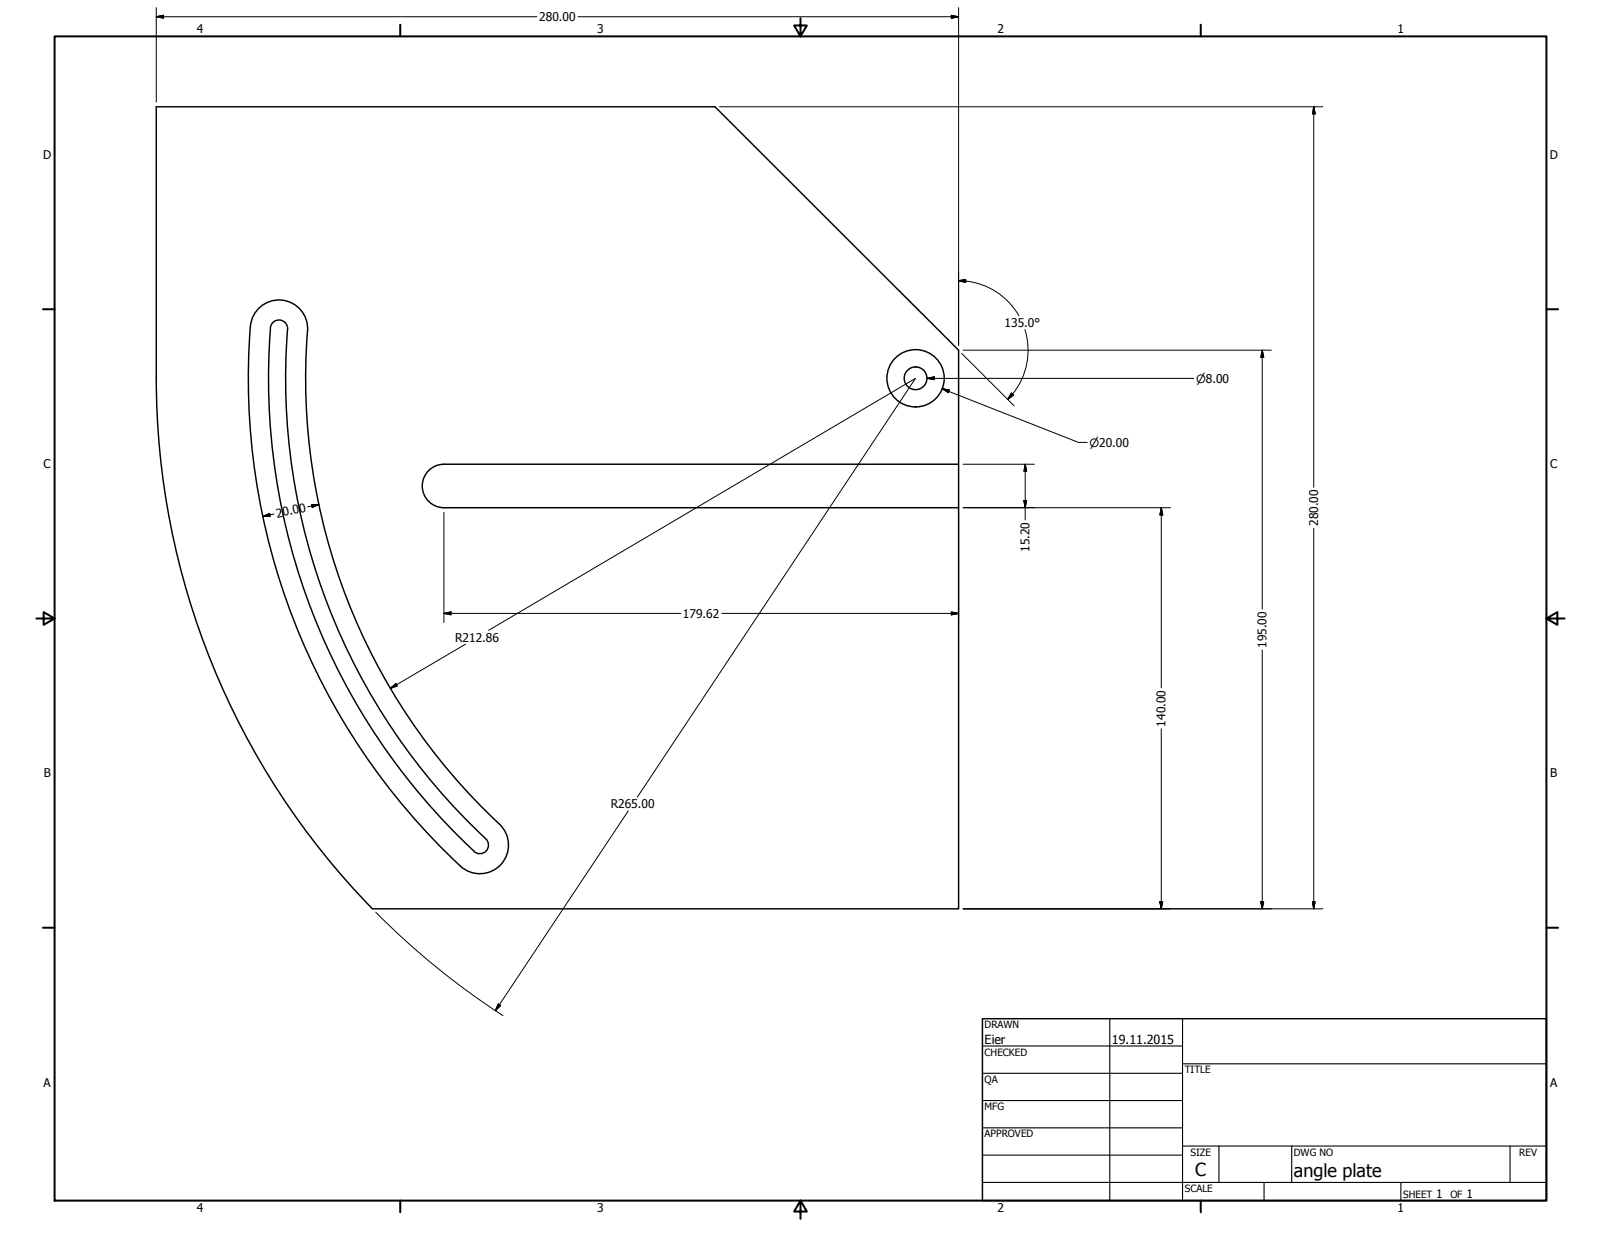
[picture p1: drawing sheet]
<svg xmlns="http://www.w3.org/2000/svg" width="559mm" height="432mm" viewBox="0 0 559 432" stroke-linecap="round" stroke-linejoin="round" font-family="sans-serif">
<!-- layer: Visible (ANSI) -->
<g fill="none" stroke="#000" stroke-width=".51">
<path d="M87.4 113.9a232.5 232.5 0 0 0 74.2 189.2 10 10 0 0 0 13.6-1.8 10 10 0 0 0-.9-13.6M87.4 113.9a10 10 0 0 1 10.8-9.2 10 10 0 0 1 9.1 10.8M107.3 115.5a212.9 212.9 0 0 0 67 172.2M54.5 132.1v-94.8h195.1l85 84.9v39.9M54.5 132a265 265 0 0 0 75.5 185.2h204.6v-140M149.2 164.7a7.6 7.6 0 0 1 5.8-2.6h179.6v15.1h-179.6a7.6 7.6 0 0 1-6.9-4.4 7.6 7.6 0 0 1 1.1-8.1zM165.4 297.1a225.6 225.6 0 0 1-70.9-183.3 3 3 0 0 1 3.5-2 3 3 0 0 1 2.4 3.1 220.2 220.2 0 0 0 69.6 178.4 3 3 0 0 1-.6 4 3 3 0 0 1-4-.1"/>
<circle cx="319.6" cy="132" r="4"/>
<circle cx="319.6" cy="132" r="10"/>
</g>
<!-- layer: Border (ANSI) -->
<g fill="none" stroke="#000" stroke-width=".7">
<path d="M19 12.7h520.8v406.4h-520.8zM139.7 8.6v4.1M279.4 6.3v6.4l-2.2-3.8h4.4l-2.2 3.8M419.1 8.6v4.1M15 107.9h4M539.8 107.9h4M12.7 215.9h6.3l-3.8-2.2v4.4l3.8-2.2M539.8 215.9l3.8 2.2v-4.4l-3.8 2.2h6.3M15 323.8h4M539.8 323.8h4M139.7 419.1v4.1M279.4 419.1l2.2 3.8h-4.4l2.2-3.8v6.3"/>
<path d="M419.1 419.1v4.1"/>
</g>
<!-- layer: Title (ANSI) -->
<g fill="none" stroke="#000" stroke-width=".38">
<path d="M387.3 355.6v63.5M412.7 355.6v63.5M342.9 365.1h69.8M342.9 374.6h69.8M412.7 371.3h127.1M342.9 384.2h69.8M342.9 393.7h69.8M342.9 412.7h196.9M342.9 403.2h69.8M412.7 400h127.1M425.4 400v12.7M441.2 412.7v6.4"/>
<path d="M450.8 400v12.7M488.9 412.7v6.4M527 400v12.7"/>
</g>
<path d="M342.9 355.6h196.9v63.5h-196.9z" fill="none" stroke="#000" stroke-width=".51"/>
<!-- layer: Dimension (ANSI) -->
<g fill="none" stroke="#000" stroke-width=".35">
<path d="M54.5 5.8l2.6-.5v1zM54.5 5.8h132.9M54.5 2.7v32.9M201.7 5.8h132.9M332 5.3l2.6 .5-2.6 .5zM334.6 2.7v117.9M251.1 37.3h210.6M458.5 37.3l.5 2.5h-.9zM458.5 37.3v132.8M334.6 98l2.5-.4v1zM334.6 98a24.3 24.3 0 0 1 21 12.2M357.7 115a24.3 24.3 0 0 1-4.3 22.6"/>
<path d="M323.5 132.1l2.6-.5v.9zM323.5 132.1h93.1M328.9 135.7l2.4 .4-.3 1zM328.9 135.7l47.5 18.7h3.1M335.7 123.4l18.2 18.3M336.2 122.2h107.5M353 137.2l.8 .7-2.1 1.5zM353.4 137.5l-1.7 1.9M440.6 122.2l.5 2.6h-1zM440.6 122.2v90.4M95.6 179.5l-3.8 .8M108.8 176.1h2.5l-2.3 1z"/>
<path d="M111.3 176.1l-3.9 .8M154.9 178.9v38.4M334.6 178.9v38.4M336.2 177.2h72.3M336.2 162.1h24.8M357.4 174.8h.9l-.5 2.4zM357.8 162.1l.5 2.4h-.9zM357.8 162.1v19.4M405.3 177.2l.5 2.6h-1zM405.3 177.2v62.9M91.8 180.3l2.3-1 .2 .9zM458.5 184.4v132.8"/>
<path d="M154.9 214.1l2.5-.5v1zM154.9 214.1h82.7M251.9 214.1h82.7M332 213.6l2.6 .5-2.6 .5zM162.5 224.9l-26.2 15.4M170.6 220l148.9-87.9-97.1 146.2M440.6 226.9v90.3M136.3 240.3l1.9-1.7 .5 .9zM405.3 254.4v62.8M219.3 283.1l-46.4 69.7M131.1 318.4a265 265 0 0 0 44.5 36.1M336.2 317.2h125.5"/>
<path d="M404.8 314.8h1l-.5 2.4zM440.1 314.8h1l-.5 2.4zM458.1 314.8h.9l-.5 2.4zM173.9 350.5l.9 .5-1.9 1.8z"/>
</g>
<g fill="#000" stroke="#000" stroke-width=".35">
<path d="M54.5 5.8l2.6-.5zM54.5 5.8l2.6-.5v1zM332 6.3l2.6-.5zM332 5.3l2.6 .5-2.6 .5zM458.5 37.3l.5 2.5zM458.5 37.3l.5 2.5h-.9zM334.6 98l2.5-.4zM334.6 98l2.5-.4v1zM323.5 132.1l2.6-.5zM323.5 132.1l2.6-.5v.9zM328.9 135.7l2.4 .4zM328.9 135.7l2.4 .4-.3 1z"/>
<path d="M353 137.2l-1.3 2.2zM353 137.2l.8 .7-2.1 1.5zM440.6 122.2l.5 2.6zM440.6 122.2l.5 2.6h-1zM91.8 180.3l2.3-1zM91.8 180.3l2.3-1 .2 .9zM109 177.1l2.3-1zM108.8 176.1h2.5l-2.3 1zM357.4 174.8l.4 2.4zM357.4 174.8h.9l-.5 2.4zM357.8 162.1l.5 2.4zM357.8 162.1l.5 2.4h-.9z"/>
<path d="M405.3 177.2l.5 2.6zM405.3 177.2l.5 2.6h-1zM154.9 214.1l2.5-.5zM154.9 214.1l2.5-.5v1zM332 214.6l2.6-.5zM332 213.6l2.6 .5-2.6 .5zM136.3 240.3l1.9-1.7zM136.3 240.3l1.9-1.7 .5 .9zM404.8 314.8l.5 2.4zM404.8 314.8h1l-.5 2.4zM440.1 314.8l.5 2.4zM440.1 314.8h1l-.5 2.4z"/>
<path d="M458.1 314.8l.4 2.4zM458.1 314.8h.9l-.5 2.4zM173.9 350.5l-1 2.3zM173.9 350.5l.9 .5-1.9 1.8z"/>
</g>
<g font-size="6.3">
<text x="417.2" y="410.6">C</text>
<text x="451.6" y="410.7">angle plate</text>
</g>
<g font-size="4.4">
<text x="343.7" y="364.3">Eier</text>
<text x="388.1" y="364.3">19.11.2015</text>
</g>
<g font-size="4.2">
<text x="68.7" y="11.7">4</text>
<text x="188.2" y="7.4">280.00</text>
<text x="208.4" y="11.7">3</text>
<text x="348.1" y="11.7">2</text>
<text x="487.8" y="11.7">1</text>
<text x="15.1" y="55.5">D</text>
<text x="540.9" y="55.5">D</text>
<text x="350.6" y="114.1">135.0°</text>
<text x="15.2" y="163.4">C</text>
<text x="541" y="163.4">C</text>
<text x="96.8" y="180.7" transform="rotate(-12 96.8 180.7)">20.00</text>
<text x="460.1" y="183.6" transform="rotate(-90 460.1 183.6)">280.00</text>
<text x="359.3" y="192.7" transform="rotate(-90 359.3 192.7)">15.20</text>
<text x="238.4" y="215.6">179.62</text>
<text x="158.9" y="224">R212.86</text>
<text x="442.1" y="226.1" transform="rotate(-90 442.1 226.1)">195.00</text>
<text x="406.8" y="253.6" transform="rotate(-90 406.8 253.6)">140.00</text>
<text x="15.3" y="271.4">B</text>
<text x="541.1" y="271.4">B</text>
<text x="213.2" y="282.2">R265.00</text>
<text x="15.2" y="379.3">A</text>
<text x="541" y="379.3">A</text>
<text x="501.3" y="418.3">1</text>
<text x="511.8" y="418.3">1</text>
<text x="68.7" y="423.2">4</text>
<text x="208.4" y="423.2">3</text>
<text x="348.1" y="423.2">2</text>
<text x="487.8" y="423.2">1</text>
</g>
<g font-size="4">
<text x="417.4" y="133.5">⌀8.00</text>
<text x="380.2" y="155.9">⌀20.00</text>
</g>
<g font-size="3.5">
<text x="343.7" y="358.9">DRAWN</text>
<text x="343.7" y="368.5">CHECKED</text>
<text x="413.5" y="374.6">TITLE</text>
<text x="343.7" y="378">QA</text>
<text x="343.7" y="387.5">MFG</text>
<text x="343.7" y="397.1">APPROVED</text>
<text x="415.5" y="403.4">SIZE</text>
<text x="451.6" y="403.4">DWG NO</text>
<text x="530.3" y="403.4">REV</text>
<text x="413.5" y="416.1">SCALE</text>
<text x="489.7" y="418.3">SHEET</text>
<text x="506.2" y="418.3">OF</text>
</g>
</svg>
